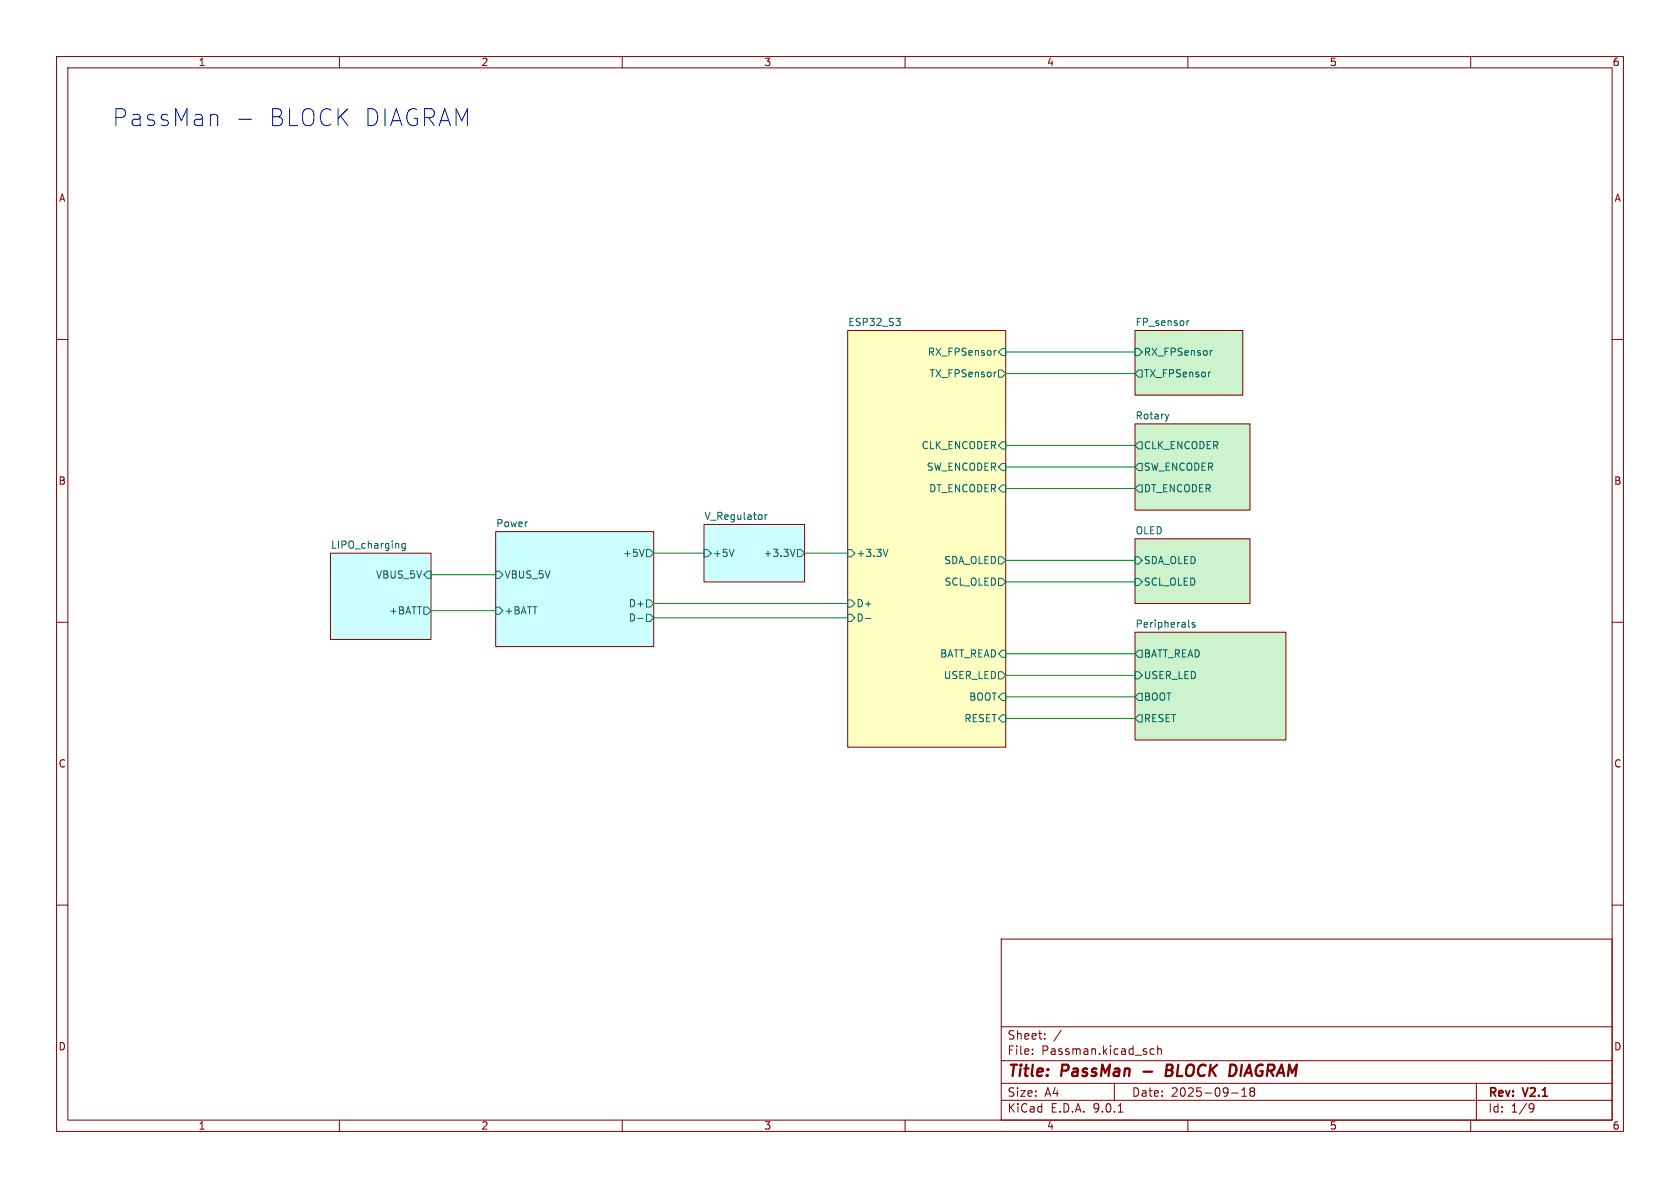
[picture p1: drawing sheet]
(kicad_sch
 (version 20250114)
 (generator "eeschema")
 (generator_version "9.0")
 (paper "A4")
 (title_block
  (title "PassMan - BLOCK DIAGRAM ")
  (date "2025-09-18")
  (rev "V2.1"))
 (lib_symbols)
 (wire
  (pts (xy 177.8 119.38) (xy 200.66 119.38))
  (stroke (width 0) (type default)))
 (wire
  (pts (xy 76.2 107.95) (xy 87.63 107.95))
  (stroke (width 0) (type default)))
 (wire
  (pts (xy 177.8 127) (xy 200.66 127))
  (stroke (width 0) (type default)))
 (wire
  (pts (xy 177.8 82.55) (xy 200.66 82.55))
  (stroke (width 0) (type default)))
 (wire
  (pts (xy 115.57 97.79) (xy 124.46 97.79))
  (stroke (width 0) (type default)))
 (wire
  (pts (xy 177.8 66.04) (xy 200.66 66.04))
  (stroke (width 0) (type default)))
 (wire
  (pts (xy 177.8 123.19) (xy 200.66 123.19))
  (stroke (width 0) (type default)))
 (wire
  (pts (xy 177.8 99.06) (xy 200.66 99.06))
  (stroke (width 0) (type default)))
 (wire
  (pts (xy 76.2 101.6) (xy 87.63 101.6))
  (stroke (width 0) (type default)))
 (wire
  (pts (xy 177.8 115.57) (xy 200.66 115.57))
  (stroke (width 0) (type default)))
 (wire
  (pts (xy 177.8 102.87) (xy 200.66 102.87))
  (stroke (width 0) (type default)))
 (wire
  (pts (xy 177.8 86.36) (xy 200.66 86.36))
  (stroke (width 0) (type default)))
 (wire
  (pts (xy 115.57 106.68) (xy 149.86 106.68))
  (stroke (width 0) (type default)))
 (wire
  (pts (xy 115.57 109.22) (xy 149.86 109.22))
  (stroke (width 0) (type default)))
 (wire
  (pts (xy 177.8 62.23) (xy 200.66 62.23))
  (stroke (width 0) (type default)))
 (wire
  (pts (xy 177.8 78.74) (xy 200.66 78.74))
  (stroke (width 0) (type default)))
 (wire
  (pts (xy 142.24 97.79) (xy 149.86 97.79))
  (stroke (width 0) (type default)))
 (sheet
  (at 200.66 74.93)
  (size 20.32 15.24)
  (exclude_from_sim no)
  (in_bom yes)
  (on_board yes)
  (dnp no)
  (fields_autoplaced yes)
  (stroke (width 0.1524) (type solid))
  (fill (color 0 194 0 0.2000))
  (property "Sheetname" "Rotary" (at 200.66 74.2184 0) (effects (font (size 1.27 1.27)) (justify left bottom)))
  (property "Sheetfile" "roatry.kicad_sch" (at 200.66 90.7546 0) (effects (font (size 1.27 1.27)) (justify left top) (hide yes)))
  (pin "CLK_ENCODER" output (at 200.66 78.74 180) (effects (font (size 1.27 1.27)) (justify left)))
  (pin "SW_ENCODER" output (at 200.66 82.55 180) (effects (font (size 1.27 1.27)) (justify left)))
  (pin "DT_ENCODER" output (at 200.66 86.36 180) (effects (font (size 1.27 1.27)) (justify left))))
 (sheet
  (at 149.86 58.42)
  (size 27.94 73.66)
  (exclude_from_sim no)
  (in_bom yes)
  (on_board yes)
  (dnp no)
  (fields_autoplaced yes)
  (stroke (width 0.1524) (type solid))
  (fill (color 255 255 194 1.0000))
  (property "Sheetname" "ESP32_S3" (at 149.86 57.7084 0) (effects (font (size 1.27 1.27)) (justify left bottom)))
  (property "Sheetfile" "esp32.kicad_sch" (at 149.86 132.6646 0) (effects (font (size 1.27 1.27)) (justify left top) (hide yes)))
  (pin "RESET" input (at 177.8 127 0) (effects (font (size 1.27 1.27)) (justify right)))
  (pin "BATT_READ" input (at 177.8 115.57 0) (effects (font (size 1.27 1.27)) (justify right)))
  (pin "RX_FPSensor" input (at 177.8 62.23 0) (effects (font (size 1.27 1.27)) (justify right)))
  (pin "CLK_ENCODER" input (at 177.8 78.74 0) (effects (font (size 1.27 1.27)) (justify right)))
  (pin "SCL_OLED" output (at 177.8 102.87 0) (effects (font (size 1.27 1.27)) (justify right)))
  (pin "+3.3V" input (at 149.86 97.79 180) (effects (font (size 1.27 1.27)) (justify left)))
  (pin "STATUS_LED" output (at 177.8 119.38 0) (effects (font (size 1.27 1.27)) (justify right)))
  (pin "DT_ENCODER" input (at 177.8 86.36 0) (effects (font (size 1.27 1.27)) (justify right)))
  (pin "BOOT" input (at 177.8 123.19 0) (effects (font (size 1.27 1.27)) (justify right)))
  (pin "TX_FPSensor" output (at 177.8 66.04 0) (effects (font (size 1.27 1.27)) (justify right)))
  (pin "SW_ENCODER" input (at 177.8 82.55 0) (effects (font (size 1.27 1.27)) (justify right)))
  (pin "SDA_OLED" output (at 177.8 99.06 0) (effects (font (size 1.27 1.27)) (justify right)))
  (pin "D+" input (at 149.86 106.68 180) (effects (font (size 1.27 1.27)) (justify left)))
  (pin "D-" input (at 149.86 109.22 180) (effects (font (size 1.27 1.27)) (justify left))))
 (sheet
  (at 200.66 111.76)
  (size 26.67 19.05)
  (exclude_from_sim no)
  (in_bom yes)
  (on_board yes)
  (dnp no)
  (fields_autoplaced yes)
  (stroke (width 0.1524) (type solid))
  (fill (color 0 194 0 0.2000))
  (property "Sheetname" "Peripherals" (at 200.66 111.0484 0) (effects (font (size 1.27 1.27)) (justify left bottom)))
  (property "Sheetfile" "peripherals.kicad_sch" (at 200.66 131.3946 0) (effects (font (size 1.27 1.27)) (justify left top) (hide yes)))
  (pin "RESET" output (at 200.66 127 180) (effects (font (size 1.27 1.27)) (justify left)))
  (pin "BATT_READ" output (at 200.66 115.57 180) (effects (font (size 1.27 1.27)) (justify left)))
  (pin "STATUS_LED" input (at 200.66 119.38 180) (effects (font (size 1.27 1.27)) (justify left)))
  (pin "BOOT" output (at 200.66 123.19 180) (effects (font (size 1.27 1.27)) (justify left))))
 (sheet
  (at 124.46 92.71)
  (size 17.78 10.16)
  (exclude_from_sim no)
  (in_bom yes)
  (on_board yes)
  (dnp no)
  (fields_autoplaced yes)
  (stroke (width 0.1524) (type solid))
  (fill (color 0 255 255 0.2000))
  (property "Sheetname" "V_Regulator" (at 124.46 91.9984 0) (effects (font (size 1.27 1.27)) (justify left bottom)))
  (property "Sheetfile" "V_regulator.kicad_sch" (at 124.46 103.4546 0) (effects (font (size 1.27 1.27)) (justify left top) (hide yes)))
  (pin "+5V" input (at 124.46 97.79 180) (effects (font (size 1.27 1.27)) (justify left)))
  (pin "+3.3V" output (at 142.24 97.79 0) (effects (font (size 1.27 1.27)) (justify right))))
 (sheet
  (at 200.66 58.42)
  (size 19.05 11.43)
  (exclude_from_sim no)
  (in_bom yes)
  (on_board yes)
  (dnp no)
  (fields_autoplaced yes)
  (stroke (width 0.1524) (type solid))
  (fill (color 0 194 0 0.2000))
  (property "Sheetname" "FP_sensor" (at 200.66 57.7084 0) (effects (font (size 1.27 1.27)) (justify left bottom)))
  (property "Sheetfile" "FP_sensor.kicad_sch" (at 200.66 70.4346 0) (effects (font (size 1.27 1.27)) (justify left top) (hide yes)))
  (pin "RX_FPSensor" input (at 200.66 62.23 180) (effects (font (size 1.27 1.27)) (justify left)))
  (pin "TX_FPSensor" output (at 200.66 66.04 180) (effects (font (size 1.27 1.27)) (justify left))))
 (sheet
  (at 200.66 95.25)
  (size 20.32 11.43)
  (exclude_from_sim no)
  (in_bom yes)
  (on_board yes)
  (dnp no)
  (fields_autoplaced yes)
  (stroke (width 0.1524) (type solid))
  (fill (color 0 194 0 0.2000))
  (property "Sheetname" "OLED" (at 200.66 94.5384 0) (effects (font (size 1.27 1.27)) (justify left bottom)))
  (property "Sheetfile" "OLED.kicad_sch" (at 200.66 107.2646 0) (effects (font (size 1.27 1.27)) (justify left top) (hide yes)))
  (pin "SCL_OLED" input (at 200.66 102.87 180) (effects (font (size 1.27 1.27)) (justify left)))
  (pin "SDA_OLED" input (at 200.66 99.06 180) (effects (font (size 1.27 1.27)) (justify left))))
 (sheet
  (at 87.63 93.98)
  (size 27.94 20.32)
  (exclude_from_sim no)
  (in_bom yes)
  (on_board yes)
  (dnp no)
  (fields_autoplaced yes)
  (stroke (width 0.1524) (type solid))
  (fill (color 0 255 255 0.2000))
  (property "Sheetname" "Power" (at 87.63 93.2684 0) (effects (font (size 1.27 1.27)) (justify left bottom)))
  (property "Sheetfile" "power.kicad_sch" (at 87.63 114.8846 0) (effects (font (size 1.27 1.27)) (justify left top) (hide yes)))
  (pin "+5V" output (at 115.57 97.79 0) (effects (font (size 1.27 1.27)) (justify right)))
  (pin "D+" output (at 115.57 106.68 0) (effects (font (size 1.27 1.27)) (justify right)))
  (pin "D-" output (at 115.57 109.22 0) (effects (font (size 1.27 1.27)) (justify right)))
  (pin "VBUS_5V" input (at 87.63 101.6 180) (effects (font (size 1.27 1.27)) (justify left)))
  (pin "+BATT" input (at 87.63 107.95 180) (effects (font (size 1.27 1.27)) (justify left))))
 (sheet
  (at 58.42 97.79)
  (size 17.78 15.24)
  (exclude_from_sim no)
  (in_bom yes)
  (on_board yes)
  (dnp no)
  (fields_autoplaced yes)
  (stroke (width 0.1524) (type solid))
  (fill (color 0 255 255 0.2000))
  (property "Sheetname" "LIPO_charging" (at 58.42 97.0784 0) (effects (font (size 1.27 1.27)) (justify left bottom)))
  (property "Sheetfile" "LIPO_charging.kicad_sch" (at 58.42 113.6146 0) (effects (font (size 1.27 1.27)) (justify left top) (hide yes)))
  (pin "+BATT" output (at 76.2 107.95 0) (effects (font (size 1.27 1.27)) (justify right)))
  (pin "VBUS_5V" input (at 76.2 101.6 0) (effects (font (size 1.27 1.27)) (justify right))))
 (sheet_instances
  (path ""
   (page "1")))
 (embedded_fonts no))
